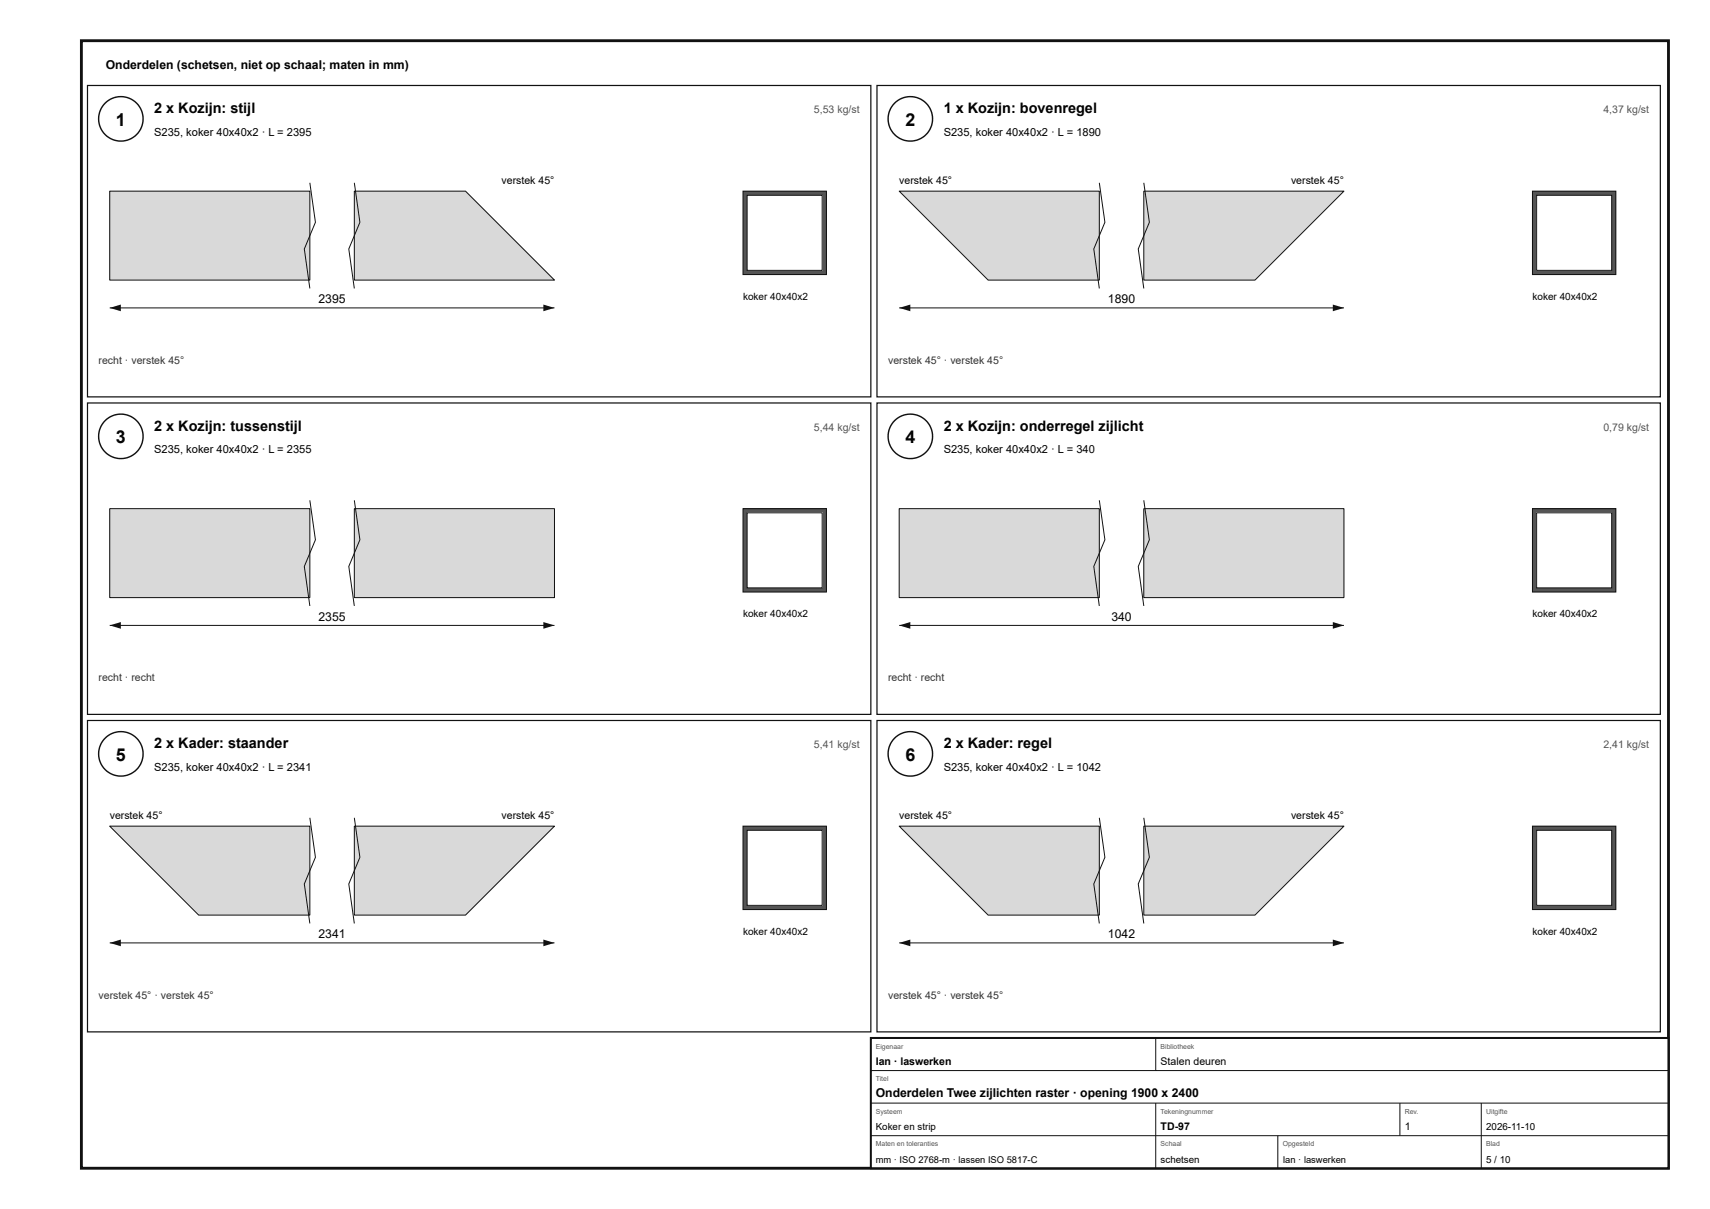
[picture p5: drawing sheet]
<svg xmlns="http://www.w3.org/2000/svg" width="420mm" height="297mm" viewBox="0 0 420 297" stroke-linecap="round" stroke-linejoin="round" font-family="sans-serif">
<path d="M20 10h390v277h-390z" fill="none" stroke="#111" stroke-width=".7" stroke-linecap="butt"/>
<path d="M21.5 21h192.5v76.5h-192.5z" fill="none" stroke="#111" stroke-width=".3"/>
<circle cx="29.7" cy="29.2" r="5.5" fill="#fff"/>
<circle cx="29.7" cy="29.2" r="5.5" fill="none" stroke="#111" stroke-width=".35"/>
<path d="M27 47h49.1v21.8h-49.1z" fill="#d7dadc"/>
<path d="M27 47h49.1v21.8h-49.1z" fill="none" stroke="#111" stroke-width=".25"/>
<path d="M87.1 47h27.3l21.8 21.8h-49.1z" fill="#d7dadc"/>
<path d="M76.1 44.9l1.4 9.7-2.7 6.6 1.3 9.7M87.1 47h27.3l21.8 21.8h-49.1zM87.1 44.9l1.3 9.7-2.7 6.6 1.4 9.7M27 75.6h109.2" fill="none" stroke="#111" stroke-width=".25"/>
<g fill="#111">
<path d="M27 75.6l2.7-.8v1.7z"/>
<path d="M133.5 74.8l2.7 .8-2.7 .9z"/>
</g>
<path d="M182.6 47h20.5v20.5h-20.5z" fill="#555"/>
<path d="M182.6 47h20.5v20.5h-20.5z" fill="none" stroke="#111" stroke-width=".25"/>
<path d="M183.6 48h18.4v18.4h-18.4z" fill="#fff"/>
<path d="M183.6 48h18.4v18.4h-18.4z" fill="none" stroke="#111" stroke-width=".25"/>
<path d="M215.5 21h192.5v76.5h-192.5z" fill="none" stroke="#111" stroke-width=".3"/>
<circle cx="223.7" cy="29.2" r="5.5" fill="#fff"/>
<circle cx="223.7" cy="29.2" r="5.5" fill="none" stroke="#111" stroke-width=".35"/>
<path d="M221 47h49.1v21.8h-27.3z" fill="#d7dadc"/>
<path d="M221 47h49.1v21.8h-27.3z" fill="none" stroke="#111" stroke-width=".25"/>
<path d="M281.1 47h49.1l-21.8 21.8h-27.3z" fill="#d7dadc"/>
<path d="M270.1 44.9l1.4 9.7-2.7 6.6 1.3 9.7M281.1 47h49.1l-21.8 21.8h-27.3zM281.1 44.9l1.3 9.7-2.7 6.6 1.4 9.7M221 75.6h109.2" fill="none" stroke="#111" stroke-width=".25"/>
<g fill="#111">
<path d="M221 75.6l2.7-.8v1.7z"/>
<path d="M327.5 74.8l2.7 .8-2.7 .9z"/>
</g>
<path d="M376.6 47h20.5v20.5h-20.5z" fill="#555"/>
<path d="M376.6 47h20.5v20.5h-20.5z" fill="none" stroke="#111" stroke-width=".25"/>
<path d="M377.6 48h18.4v18.4h-18.4z" fill="#fff"/>
<path d="M377.6 48h18.4v18.4h-18.4z" fill="none" stroke="#111" stroke-width=".25"/>
<path d="M21.5 99h192.5v76.5h-192.5z" fill="none" stroke="#111" stroke-width=".3"/>
<circle cx="29.7" cy="107.2" r="5.5" fill="#fff"/>
<circle cx="29.7" cy="107.2" r="5.5" fill="none" stroke="#111" stroke-width=".35"/>
<path d="M27 125h49.1v21.8h-49.1z" fill="#d7dadc"/>
<path d="M27 125h49.1v21.8h-49.1z" fill="none" stroke="#111" stroke-width=".25"/>
<path d="M87.1 125h49.1v21.8h-49.1z" fill="#d7dadc"/>
<path d="M76.1 122.9l1.4 9.7-2.7 6.6 1.3 9.7M87.1 125h49.1v21.8h-49.1zM87.1 122.9l1.3 9.7-2.7 6.6 1.4 9.7M27 153.6h109.2" fill="none" stroke="#111" stroke-width=".25"/>
<g fill="#111">
<path d="M27 153.6l2.7-.8v1.7z"/>
<path d="M133.5 152.8l2.7 .8-2.7 .9z"/>
</g>
<path d="M182.6 125h20.5v20.4h-20.5z" fill="#555"/>
<path d="M182.6 125h20.5v20.4h-20.5z" fill="none" stroke="#111" stroke-width=".25"/>
<path d="M183.6 126h18.4v18.4h-18.4z" fill="#fff"/>
<path d="M183.6 126h18.4v18.4h-18.4z" fill="none" stroke="#111" stroke-width=".25"/>
<path d="M215.5 99h192.5v76.5h-192.5z" fill="none" stroke="#111" stroke-width=".3"/>
<circle cx="223.7" cy="107.2" r="5.5" fill="#fff"/>
<circle cx="223.7" cy="107.2" r="5.5" fill="none" stroke="#111" stroke-width=".35"/>
<path d="M221 125h49.1v21.8h-49.1z" fill="#d7dadc"/>
<path d="M221 125h49.1v21.8h-49.1z" fill="none" stroke="#111" stroke-width=".25"/>
<path d="M281.1 125h49.1v21.8h-49.1z" fill="#d7dadc"/>
<path d="M270.1 122.9l1.4 9.7-2.7 6.6 1.3 9.7M281.1 125h49.1v21.8h-49.1zM281.1 122.9l1.3 9.7-2.7 6.6 1.4 9.7M221 153.6h109.2" fill="none" stroke="#111" stroke-width=".25"/>
<g fill="#111">
<path d="M221 153.6l2.7-.8v1.7z"/>
<path d="M327.5 152.8l2.7 .8-2.7 .9z"/>
</g>
<path d="M376.6 125h20.5v20.4h-20.5z" fill="#555"/>
<path d="M376.6 125h20.5v20.4h-20.5z" fill="none" stroke="#111" stroke-width=".25"/>
<path d="M377.6 126h18.4v18.4h-18.4z" fill="#fff"/>
<path d="M377.6 126h18.4v18.4h-18.4z" fill="none" stroke="#111" stroke-width=".25"/>
<path d="M21.5 177h192.5v76.5h-192.5z" fill="none" stroke="#111" stroke-width=".3"/>
<circle cx="29.7" cy="185.2" r="5.5" fill="#fff"/>
<circle cx="29.7" cy="185.2" r="5.5" fill="none" stroke="#111" stroke-width=".35"/>
<path d="M27 203h49.1v21.8h-27.3z" fill="#d7dadc"/>
<path d="M27 203h49.1v21.8h-27.3z" fill="none" stroke="#111" stroke-width=".25"/>
<path d="M87.1 203h49.1l-21.8 21.8h-27.3z" fill="#d7dadc"/>
<path d="M76.1 200.9l1.4 9.7-2.7 6.6 1.3 9.7M87.1 203h49.1l-21.8 21.8h-27.3zM87.1 200.9l1.3 9.7-2.7 6.6 1.4 9.7M27 231.6h109.2" fill="none" stroke="#111" stroke-width=".25"/>
<g fill="#111">
<path d="M27 231.6l2.7-.8v1.7z"/>
<path d="M133.5 230.8l2.7 .8-2.7 .9z"/>
</g>
<path d="M182.6 203h20.5v20.4h-20.5z" fill="#555"/>
<path d="M182.6 203h20.5v20.4h-20.5z" fill="none" stroke="#111" stroke-width=".25"/>
<path d="M183.6 204h18.4v18.4h-18.4z" fill="#fff"/>
<path d="M183.6 204h18.4v18.4h-18.4z" fill="none" stroke="#111" stroke-width=".25"/>
<path d="M215.5 177h192.5v76.5h-192.5z" fill="none" stroke="#111" stroke-width=".3"/>
<circle cx="223.7" cy="185.2" r="5.5" fill="#fff"/>
<circle cx="223.7" cy="185.2" r="5.5" fill="none" stroke="#111" stroke-width=".35"/>
<path d="M221 203h49.1v21.8h-27.3z" fill="#d7dadc"/>
<path d="M221 203h49.1v21.8h-27.3z" fill="none" stroke="#111" stroke-width=".25"/>
<path d="M281.1 203h49.1l-21.8 21.8h-27.3z" fill="#d7dadc"/>
<path d="M270.1 200.9l1.4 9.7-2.7 6.6 1.3 9.7M281.1 203h49.1l-21.8 21.8h-27.3zM281.1 200.9l1.3 9.7-2.7 6.6 1.4 9.7M221 231.6h109.2" fill="none" stroke="#111" stroke-width=".25"/>
<g fill="#111">
<path d="M221 231.6l2.7-.8v1.7z"/>
<path d="M327.5 230.8l2.7 .8-2.7 .9z"/>
</g>
<path d="M376.6 203h20.5v20.4h-20.5z" fill="#555"/>
<path d="M376.6 203h20.5v20.4h-20.5z" fill="none" stroke="#111" stroke-width=".25"/>
<path d="M377.6 204h18.4v18.4h-18.4z" fill="#fff"/>
<path d="M377.6 204h18.4v18.4h-18.4z" fill="none" stroke="#111" stroke-width=".25"/>
<path d="M214 255h196v32h-196z" fill="#fff"/>
<path d="M214 255h196v32h-196z" fill="none" stroke="#111" stroke-width=".5"/>
<path d="M284 255v8M214 263h196M214 271h196M214 279h196M284 271v16M314 279v8M344 271v8M364 271v16" fill="none" stroke="#111" stroke-width=".25"/>
<g font-size="4.4">
<text x="28.5" y="30.8">1</text>
<text x="222.5" y="30.8">2</text>
<text x="28.5" y="108.8">3</text>
<text x="222.5" y="108.8">4</text>
<text x="28.5" y="186.8">5</text>
<text x="222.5" y="186.8">6</text>
</g>
<g font-size="3.6">
<text x="37.9" y="27.8">2 x Kozijn: stijl</text>
<text x="231.9" y="27.8">1 x Kozijn: bovenregel</text>
<text x="37.9" y="105.8">2 x Kozijn: tussenstijl</text>
<text x="231.9" y="105.8">2 x Kozijn: onderregel zijlicht</text>
<text x="37.9" y="183.8">2 x Kader: staander</text>
<text x="231.9" y="183.8">2 x Kader: regel</text>
</g>
<g font-size="3">
<text x="26" y="17">Onderdelen (schetsen, niet op schaal; maten in mm)</text>
<text x="78.3" y="74.5">2395</text>
<text x="272.3" y="74.5">1890</text>
<text x="78.3" y="152.5">2355</text>
<text x="273.1" y="152.5">340</text>
<text x="78.3" y="230.5">2341</text>
<text x="272.3" y="230.5">1042</text>
<text x="215.2" y="269.6">Onderdelen Twee zijlichten raster · opening 1900 x 2400</text>
</g>
<g font-size="2.7">
<text x="37.9" y="33.3">S235, koker 40x40x2 · L = 2395</text>
<text x="231.9" y="33.3">S235, koker 40x40x2 · L = 1890</text>
<text x="37.9" y="111.3">S235, koker 40x40x2 · L = 2355</text>
<text x="231.9" y="111.3">S235, koker 40x40x2 · L = 340</text>
<text x="37.9" y="189.3">S235, koker 40x40x2 · L = 2341</text>
<text x="231.9" y="189.3">S235, koker 40x40x2 · L = 1042</text>
</g>
<g font-size="2.6" fill="#555">
<text x="200" y="27.8">5,53 kg/st</text>
<text x="394" y="27.8">4,37 kg/st</text>
<text x="200" y="105.8">5,44 kg/st</text>
<text x="394" y="105.8">0,79 kg/st</text>
<text x="200" y="183.8">5,41 kg/st</text>
<text x="394" y="183.8">2,41 kg/st</text>
</g>
<g font-size="2.6">
<text x="123.2" y="45.3">verstek 45°</text>
<text x="221" y="45.3">verstek 45°</text>
<text x="317.2" y="45.3">verstek 45°</text>
<text x="27" y="201.3">verstek 45°</text>
<text x="123.2" y="201.3">verstek 45°</text>
<text x="221" y="201.3">verstek 45°</text>
<text x="317.2" y="201.3">verstek 45°</text>
<text x="215.2" y="261.6">Ian · laswerken</text>
<text x="285.2" y="261.6">Stalen deuren</text>
<text x="285.2" y="277.6">TD-97</text>
<text x="345.2" y="277.6">1</text>
</g>
<g font-size="2.6" fill="#333">
<text x="24.2" y="89.3">recht · verstek 45°</text>
<text x="218.2" y="89.3">verstek 45° · verstek 45°</text>
<text x="24.2" y="167.3">recht · recht</text>
<text x="218.2" y="167.3">recht · recht</text>
<text x="24.2" y="245.3">verstek 45° · verstek 45°</text>
<text x="218.2" y="245.3">verstek 45° · verstek 45°</text>
</g>
<g font-size="2.5">
<text x="182.6" y="73.6">koker 40x40x2</text>
<text x="376.6" y="73.6">koker 40x40x2</text>
<text x="182.6" y="151.6">koker 40x40x2</text>
<text x="376.6" y="151.6">koker 40x40x2</text>
<text x="182.6" y="229.6">koker 40x40x2</text>
<text x="376.6" y="229.6">koker 40x40x2</text>
</g>
<g font-size="2.4">
<text x="215.2" y="277.6">Koker en strip</text>
<text x="365.2" y="277.6">2026-11-10</text>
<text x="285.2" y="285.6">schetsen</text>
<text x="365.2" y="285.6">5 / 10</text>
</g>
<g font-size="2.3">
<text x="215.2" y="285.6">mm · ISO 2768-m · lassen ISO 5817-C</text>
<text x="315.2" y="285.6">Ian · laswerken</text>
</g>
<g font-size="1.7" fill="#555">
<text x="215.2" y="257.6">Eigenaar</text>
<text x="285.2" y="257.6">Bibliotheek</text>
<text x="215.2" y="265.6">Titel</text>
<text x="215.2" y="273.6">Systeem</text>
<text x="285.2" y="273.6">Tekeningnummer</text>
<text x="345.2" y="273.6">Rev.</text>
<text x="365.2" y="273.6">Uitgifte</text>
<text x="215.2" y="281.6">Maten en toleranties</text>
<text x="285.2" y="281.6">Schaal</text>
<text x="315.2" y="281.6">Opgesteld</text>
<text x="365.2" y="281.6">Blad</text>
</g>
</svg>
